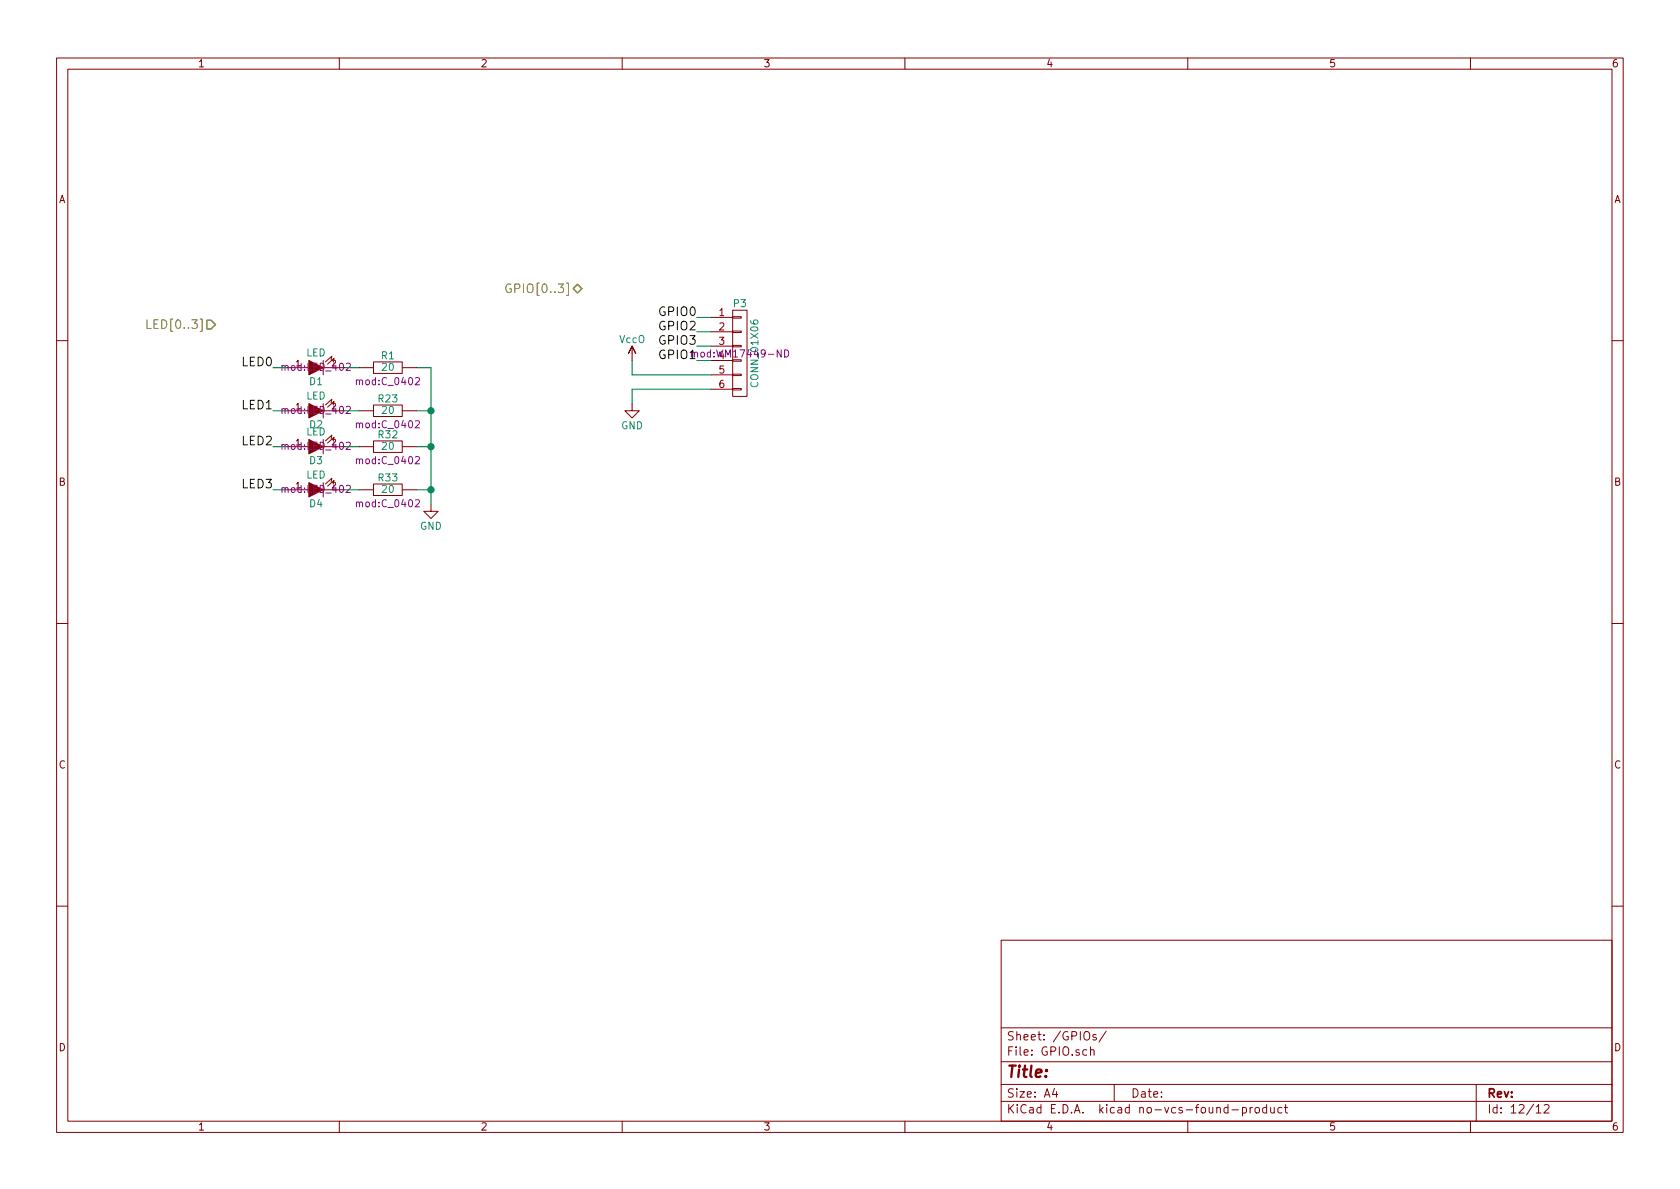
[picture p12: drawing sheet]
<svg xmlns="http://www.w3.org/2000/svg" width="297mm" height="210mm" viewBox="0 0 297 210" stroke-linecap="round" stroke-linejoin="round" font-family="sans-serif">
<g fill="none" stroke="#840000" stroke-width=".18">
<path d="M10 10.3h277v189.9h-277zM12 12.2h273v186.1h-273zM60 10.3v1.9M110 10.3v1.9M160 10.3v1.9M210 10.3v1.9M260 10.3v1.9M125.7 56.1h3.8M125.7 58.7h3.8M129.5 58.5h1.6v.3h-1.6zM129.5 56h1.6v.3h-1.6zM129.5 54.9h2.6v15.2h-2.6z"/>
<path d="M10 60.2h2M50.8 65h3.8M50.8 72.6h3.8M50.8 79h3.8M57.1 65h3.9M57.1 72.6h3.9M57.1 79h3.9M58.5 63.6l.2-.6-1.2 1M58.5 71.2l.2-.6-1.2 1M58.5 77.6l.2-.6-1.2 1M58.9 64l.2-.6-1.2 1M58.9 71.6l.2-.6-1.2 1"/>
<path d="M58.9 78l.2-.7-1.2 1.1M63.5 65h2.5M63.5 72.6h2.5M63.5 79h2.5M66 64h5.1v2h-5.1zM66 71.6h5.1v2.1h-5.1zM66 78h5.1v2h-5.1zM71.1 65h2.6M71.1 72.6h2.6M71.1 79h2.6M111.8 71.4v1.2h1.2l-1.2 1.3-1.3-1.3h1.3M111.8 61.2l-.7 1.3 .7-1.3 .6 1.3-.6-1.3v2.5"/>
<path d="M125.7 61.2h3.8M125.7 63.7h3.8M125.7 66.3h3.8M125.7 68.8h3.8M129.5 68.7h1.6v.3h-1.6zM129.5 66.2h1.6v.2h-1.6zM129.5 63.6h1.6v.3h-1.6zM129.5 61.1h1.6v.2h-1.6zM285 60.2h2M50.8 86.6h3.8M57.1 86.6h3.9M58.5 85.2l.2-.6-1.2 1"/>
<path d="M58.9 85.6l.2-.6-1.2 1M63.5 86.6h2.5M66 85.6h5.1v2h-5.1zM71.1 86.6h2.6M76.2 89.1v1.3h1.3l-1.3 1.3-1.3-1.3h1.3M10 110.3h2M285 110.3h2M10 160.2h2M177 166.3h108v32h-108zM285 160.2h2M60 198.3v1.9M110 198.3v1.9"/>
<path d="M160 198.3v1.9M177 194.8h108M177 191.8h108M177 187.8h108M177 181.8h108M186.4 192.5l-.3 1h.9M186.8 193v1M192.8 185.7l.2-.1 .4 .1v.9M192.8 185.1v1.5M193.8 183a.37 .37 0 0 0-.6 .1l.1 .3 .5 .1 .1 .1-.3 .3-.4-.1M195.6 182.3l-1.3 2M197 191.8v3"/>
<path d="M210 198.3v1.9M217.8 196.3h1.2M219.7 195.9l.4-.1 .3 .3-.1 .6h-.6M219.7 195.8v1.5M221 195.8v1M221.5 195.8l-.5 .3M222 196l.2-.2 .4 .2 .1 .5-.1 .2-.4 .1-.2-.1zM224 195.9l-.5-.1-.3 .3 .1 .6 .2 .1 .5-.1M224 195.3v1.5M224.7 195.8v.9l.4 .1 .2-.1M225.3 195.8v1M226.6 195.9l-.4-.1-.3 .3 .1 .6 .2 .1 .4-.1"/>
<path d="M227.1 195.8h.6M227.3 195.3v1.3l.4 .2M260 198.3v1.9M261 191.8v6.5M271.6 195.8l.4-.5v1.5M271.6 196.8h.9M273 195.5l.3-.2h.3l.3 .5-1 1h1"/>
</g>
<path d="M61.2 64.3l.5-.1 .2 .1 .1 .3-.8 .9h.8M61.2 72l.5-.1 .2 .1 .1 .2-.8 .9h.8M61.2 78.3l.5-.1 .2 .1 .1 .3-.8 .9h.8M73.5 66.9l.4-.1 .2 .1 .1 .2-.8 .9h.8M73.5 74.5l.4-.1 .2 .1 .1 .2-.8 1h.8M138.7 61.9a.64 .64 0 0 1 .8 .6 .64 .64 0 0 1-.8 .6zM61.2 85.9l.5-.1 .2 .1 .1 .3-.8 .9h.8M73.5 80.8l.4-.1 .2 .1 .1 .3-.8 .9h.8M73.5 88.5l.4-.1 .2 .1 .1 .2-.8 .9h.8" fill="none" stroke="#840084" stroke-width=".18"/>
<g fill="none" stroke="#008400" stroke-width=".18">
<path d="M123.2 56.1h2.5M123.2 58.7h2.5M48.3 65h2.5M48.3 72.6h2.5M48.3 79h2.5M61 65h2.5M61 72.6h2.5M61 79h2.5M73.7 65h2.5v24.1M73.7 72.6h2.5M73.7 79h2.5M111.8 63.7v2.6h13.9"/>
<path d="M123.2 61.2h2.5M125.7 68.8h-13.9v2.6M48.3 86.6h2.5M61 86.6h2.5M73.7 86.6h2.5"/>
</g>
<g fill="#008400" stroke="#008400" stroke-width=".25">
<circle cx="76.2" cy="86.6" r=".51"/>
<circle cx="76.2" cy="79" r=".51"/>
<circle cx="76.2" cy="72.6" r=".51"/>
</g>
<path d="M26 56.6v1.5h.7M90.3 50.3a.71 .71 0 0 0-.9 .7 .71 .71 0 0 0 .9 .7l.1-.6h-.3" fill="none" stroke="#848400" stroke-width=".18"/>
<path d="M36.6 56.6h.7l.8 .8-.8 .8h-.7zM101.3 51l.8-.7 .8 .7-.8 .8z" fill="none" stroke="#848400" stroke-width=".25"/>
<text font-size="2.8" fill="#840000" x="178" y="190.5">Title:</text>
<g font-size="2.1" fill="#848400">
<text x="90.7" y="51.8">GPIO[0..3]</text>
<text x="27" y="58.2">LED[0..3]</text>
</g>
<g font-size="2.1">
<text x="116.7" y="58.4">GPIO2</text>
<text x="116.7" y="55.9">GPIO0</text>
<text x="42.8" y="64.8">LED0</text>
<text x="116.7" y="63.5">GPIO1</text>
<text x="116.7" y="61">GPIO3</text>
<text x="42.8" y="72.4">LED1</text>
<text x="42.8" y="78.7">LED2</text>
<text x="42.8" y="86.4">LED3</text>
</g>
<g font-size="2.1" fill="#840000">
<text x="178" y="184">Sheet: /GPIOs/</text>
<text x="178" y="186.7">File: GPIO.sch</text>
<text x="178" y="196.9">KiCad E.D.A. kicad no-vcs-found-product</text>
<text x="178" y="194.1">Size: A4</text>
<text x="200" y="194.1">Date:</text>
<text x="263" y="194.1">Rev:</text>
<text x="263" y="196.9">Id: 12/12</text>
</g>
<g font-size="1.8" fill="#840000">
<text x="35" y="11.9">1</text>
<text x="85" y="11.9">2</text>
<text x="135" y="11.9">3</text>
<text x="185" y="11.9">4</text>
<text x="235" y="11.9">5</text>
<text x="285" y="11.9">6</text>
<text x="10.4" y="35.9">A</text>
<text x="285.4" y="35.9">A</text>
<text x="127.2" y="55.9">1</text>
<text x="127.2" y="58.4">2</text>
<text x="127.2" y="61">3</text>
<text x="127.2" y="66">5</text>
<text x="127.2" y="68.6">6</text>
<text x="10.4" y="85.9">B</text>
<text x="285.4" y="85.9">B</text>
<text x="10.4" y="135.9">C</text>
<text x="285.4" y="135.9">C</text>
<text x="10.4" y="185.9">D</text>
<text x="285.4" y="185.9">D</text>
<text x="35" y="199.9">1</text>
<text x="85" y="199.9">2</text>
<text x="135" y="199.9">3</text>
<text x="185" y="199.9">4</text>
<text x="235" y="199.9">5</text>
<text x="285" y="199.9">6</text>
</g>
<g font-size="1.8" fill="#008484">
<text x="129.7" y="54.3">P3</text>
<text x="54.1" y="63">LED</text>
<text x="67.5" y="63.5">R1</text>
<text x="67.6" y="65.6">20</text>
<text x="109.5" y="60.6">VccO</text>
<text x="54.1" y="70.6">LED</text>
<text x="54.8" y="68.1">D1</text>
<text x="67" y="71.1">R23</text>
<text x="54.1" y="77">LED</text>
<text x="54.8" y="75.7">D2</text>
<text x="67" y="77.5">R32</text>
<text x="67.6" y="73.2">20</text>
<text x="109.8" y="75.9">GND</text>
<text x="54.8" y="82.1">D3</text>
<text x="67.6" y="79.5">20</text>
<text x="54.1" y="84.6">LED</text>
<text x="54.8" y="89.7">D4</text>
<text x="67" y="85.1">R33</text>
<text x="67.6" y="87.1">20</text>
<text x="74.2" y="93.7">GND</text>
</g>
<g font-size="1.8" fill="#840084">
<text x="50" y="65.6">mod:LED_402</text>
<text x="127.2" y="63.5">4</text>
<text x="63.3" y="68.1">mod:C_0402</text>
<text x="134.1" y="68.1" transform="rotate(-90 134.1 68.1)">CONN_01X06</text>
<text x="50" y="73.2">mod:LED_402</text>
<text x="63.3" y="75.7">mod:C_0402</text>
<text x="50" y="79.5">mod:LED_402</text>
<text x="63.3" y="82.1">mod:C_0402</text>
<text x="50" y="87.1">mod:LED_402</text>
<text x="63.3" y="89.7">mod:C_0402</text>
</g>
<text font-size="1.8" fill="#008400" x="123.1" y="63.2">mod:WM17449-ND</text>
<g font-size="1.4" fill="#840000">
<text x="52.3" y="64.8">1</text>
<text x="52.3" y="72.4">1</text>
<text x="52.3" y="78.7">1</text>
<text x="52.3" y="86.4">1</text>
</g>
<g font-size="1.4" fill="#840084">
<text x="58.7" y="64.8">2</text>
<text x="58.7" y="72.4">2</text>
<text x="58.7" y="78.7">2</text>
<text x="58.7" y="86.4">2</text>
</g>
</svg>
